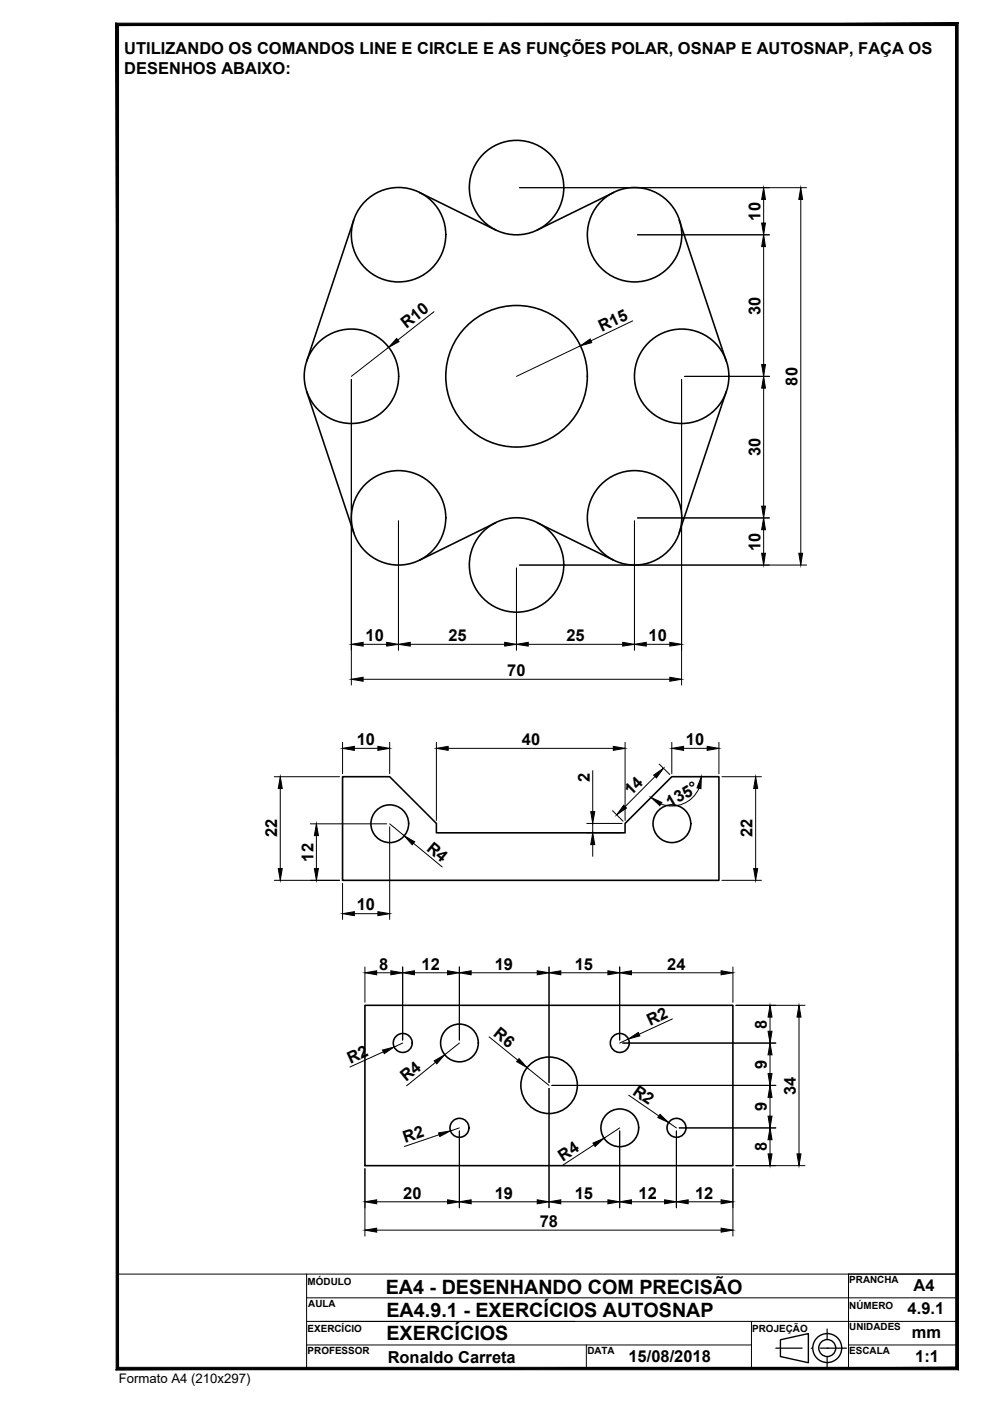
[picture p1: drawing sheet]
<svg xmlns="http://www.w3.org/2000/svg" width="210mm" height="297mm" viewBox="0 0 210 297" stroke-linecap="round" stroke-linejoin="round" font-family="sans-serif">
<!-- layer: contorno -->
<g fill="none" stroke="#000" stroke-width=".34">
<path d="M75 46.7l-10 29.9M88.9 40.8l16.2 8M130.1 40.8l-16.2 8M144 46.7l10 29.9M65 83l10 29.9M154 83l-10 29.9M105.1 110.8l-16.2 8M113.9 110.8l16.2 8M72.6 164.7h10l9.9 9.9v2h40v-2l9.9-9.9h10v21.9h-79.8zM77.4 213.1h78v34h-78z"/>
<circle cx="109.5" cy="39.8" r="10"/>
<circle cx="84.5" cy="49.8" r="10"/>
<circle cx="134.5" cy="49.8" r="10"/>
<circle cx="74.5" cy="79.8" r="10"/>
<circle cx="109.5" cy="79.8" r="15"/>
<circle cx="144.5" cy="79.8" r="10"/>
<circle cx="84.5" cy="109.8" r="10"/>
<circle cx="109.5" cy="119.8" r="10"/>
<circle cx="134.5" cy="109.8" r="10"/>
<circle cx="82.6" cy="174.6" r="4"/>
<circle cx="142.5" cy="174.6" r="4"/>
<circle cx="85.4" cy="221.1" r="2.01"/>
<circle cx="97.4" cy="221.1" r="4"/>
<circle cx="97.4" cy="239.1" r="2.01"/>
<circle cx="116.4" cy="230.1" r="6"/>
<circle cx="131.4" cy="239.1" r="4"/>
<circle cx="131.4" cy="221.1" r="2.01"/>
<circle cx="143.4" cy="239.1" r="2.01"/>
</g>
<!-- layer: Cotas -->
<g fill="none" stroke="#000" stroke-width=".21">
<path d="M110.1 39.8h60.9M135.2 49.8h27.9M161.9 42.3v5M161.9 52.3v25M169.8 42.3v75M82.4 73.7l-7.9 6.1M92 66.1l-7.6 6M123 73.3l-13.5 6.5M134.1 68l-8.8 4.3M145.1 79.8h18M74.5 80.4v64.8M144.5 80.4v64.8"/>
<path d="M161.9 82.3v25M84.5 110.4v27.4M110.1 119.8h60.9M134.5 110.4v27.4M135.2 109.8h27.9M161.9 112.3v5M77 136.6h5M87 136.6h20M109.5 120.4v17.4M112 136.6h20M137 136.6h5M72.6 157.4v6.6"/>
<path d="M75.1 158.7h5M77 144h65M82.6 157.4v6.6M92.5 157.4v16.5M95 158.7h35M132.5 157.4v16.5M142.4 157.4v6.6M144.9 158.7h5M152.4 157.4v6.6M58.2 164.7h13.8M59.4 167.2v17M65.8 174.7h16.2"/>
<path d="M67.1 177.2v7M82.6 175.3v19.6M82.6 174.7l3.1 2.5M87.7 178.8l6.1 5M124.4 174.6h7.5M124.4 176.6h7.5M125.7 163.4v8.7M125.7 174.6v2M125.7 179.1v2.5M129.9 171.9l2.2 2.2M138.9 164.6l-6.4 6.4M139.8 162l2.2 2.2"/>
<path d="M148.2 167.1a6.2 6.2 0 0 1-8.1 3.3M153.1 164.7h8.3M160.2 167.2v17M58.2 186.6h13.8M72.6 187.3v7.6M75.1 193.7h5M153.1 186.6h8.3M77.4 205v7.5M79.9 206.2h3M85.4 205v15.5M87.9 206.2h7M97.4 205v15.5"/>
<path d="M99.9 206.2h14M103.7 219.8l6.1 5M116.4 205v24.5M118.9 206.2h10M131.4 205v15.5M133.9 206.2h19M142.6 216l-7.1 3.3M155.4 205v7.5M156 213.1h14.7M163.3 215.6v3.1M169.4 215.6v29M81.3 223l-7.1 3.2"/>
<path d="M85.4 221.1l-1.8 .9M92.3 225.3l-6.1 4.9M97.4 239.8v16.3M97.4 239.1l-1.9 .7M97.4 221.1l-3.1 2.5M111.7 226.4l4.7 3.7M116.4 230.8v25.3M117 230.1h47.5M131.4 239.8v16.3M131.4 239.1l-3.4 2.2M132 221.1h32.5M133.2 220.3l-1.8 .8"/>
<path d="M133.3 232.2l6.4 4.4M141.8 238l1.6 1.1M143.4 239.8v16.3M144 239.1h20.5M163.3 223.6v4M163.3 232.7v3.9M77.4 247.8v14.3M79.9 254.8h15M93.1 240.6l-7.3 2.5M99.9 254.8h14M118.9 254.8h10M126 242.7l-6.6 4.3"/>
<path d="M133.9 254.8h7M145.9 254.8h7M155.4 247.8v14.3M156 247.1h14.7M163.3 241.6v3M79.9 260.8h73"/>
</g>
<g fill="#000" stroke="#000" stroke-width=".21">
<path d="M161.9 49.8l.4 2.5h-.8zM161.5 47.3h.8l-.4 2.5zM161.9 39.8l.4 2.5h-.8zM169.8 39.8l.4 2.5h-.8zM84.1 71.8l.5 .6-2.2 1.3zM123 73.3l2.1-1.4 .4 .7zM161.5 77.3h.8l-.4 2.5zM161.9 79.8l.4 2.5h-.8zM161.5 107.3h.8l-.4 2.5zM161.9 109.8l.4 2.5h-.8zM161.5 117.3h.8l-.4 2.5zM169.4 117.3h.8l-.4 2.5z"/>
<path d="M74.5 136.6l2.5-.4v.8zM82 136.2l2.5 .4-2.5 .4zM84.5 136.6l2.5-.4v.8zM107 136.2l2.5 .4-2.5 .4zM109.5 136.6l2.5-.4v.8zM132 136.2l2.5 .4-2.5 .4zM134.5 136.6l2.5-.4v.8zM142 136.2l2.5 .4-2.5 .4zM72.6 158.7l2.5-.5v.9zM74.5 144l2.5-.4v.8zM80.1 158.2l2.5 .5-2.5 .4zM92.5 158.7l2.5-.5v.9z"/>
<path d="M130 158.2l2.5 .5-2.5 .4zM142 143.6l2.5 .4-2.5 .4zM142.4 158.7l2.5-.5v.9zM149.9 158.2l2.5 .5-2.5 .4zM59.4 164.7l.4 2.5h-.8zM67.1 174.7l.4 2.5h-.8zM85.7 177.2l2.2 1.3-.5 .6zM125.7 176.6l.4 2.5h-.8zM125.3 172.1h.8l-.4 2.5zM132.2 170.7l.6 .6-2 1.5zM138.6 164.3l2.1-1.4-1.5 2zM138 169.1l2.3 1-.4 .7z"/>
<path d="M148.7 164.7l-.1 2.5-.8-.2zM160.2 164.7l.4 2.5h-.8zM59 184.2h.8l-.4 2.4zM66.7 184.2h.8l-.4 2.4zM72.6 193.7l2.5-.4v.8zM80.1 193.3l2.5 .4-2.5 .4zM159.8 184.2h.8l-.4 2.4zM77.4 206.2l2.5-.4v.9zM82.9 205.8l2.5 .4-2.5 .5zM85.4 206.2l2.5-.4v.9zM94.9 205.8l2.5 .4-2.5 .5zM97.4 206.2l2.5-.4v.9z"/>
<path d="M113.9 205.8l2.5 .4-2.5 .5zM116.4 206.2l2.5-.4v.9zM128.9 205.8l2.5 .4-2.5 .5zM131.4 206.2l2.5-.4v.9zM133.2 220.3l2.1-1.4 .4 .7zM152.9 205.8l2.5 .4-2.5 .5zM162.8 218.7h.9l-.4 2.4zM163.3 213.1l.4 2.5h-.9zM169.4 213.1l.4 2.5h-.8zM81.1 222.6l2.5-.6-2.1 1.4zM92.1 224.9l2.2-1.3-1.7 2zM110.1 224.5l1.6 1.9-2.2-1.3z"/>
<path d="M139.9 236.3l1.9 1.7-2.3-1.1zM162.8 236.6h.9l-.4 2.5zM163.3 230.1l.4 2.6h-.9zM162.8 227.6h.9l-.4 2.5zM163.3 221.1l.4 2.5h-.9zM77.4 254.8l2.5-.4v.8zM93 240.2l2.5-.4-2.3 1.2zM94.9 254.4l2.5 .4-2.5 .4zM97.4 254.8l2.5-.4v.8zM113.9 254.4l2.5 .4-2.5 .4zM116.4 254.8l2.5-.4v.8zM125.7 242.4l2.3-1.1-1.8 1.8z"/>
<path d="M128.9 254.4l2.5 .4-2.5 .4zM131.4 254.8l2.5-.4v.8zM140.9 254.4l2.5 .4-2.5 .4zM143.4 254.8l2.5-.4v.8zM152.9 254.4l2.5 .4-2.5 .4zM162.8 244.6h.9l-.4 2.5zM163.3 239.1l.4 2.5h-.9zM169 244.6h.8l-.4 2.5zM77.4 260.8l2.5-.4v.8zM152.9 260.4l2.5 .4-2.5 .4z"/>
</g>
<!-- layer: Formato -->
<path d="M202.6 5.4v284.5l.5 .5zM203.1 4.9v285.5l-.5-285zM25.1 5.4h177.5l.5-.5zM24.6 4.9h178.5l-178 .5zM24.6 4.9l.5 285v-284.5zM24.6 4.9l.5 285-.5 .5zM24.6 290.4l178-.5h-177.5zM24.6 290.4l178-.5 .5 .5z" fill="#000" stroke="#000" stroke-width=".21"/>
<!-- layer: Texto -->
<g fill="none" stroke="#000" stroke-width=".3">
<path d="M165.5 284.1l5.9-1.4v6.2l-5.9-1.3z"/>
<circle cx="175.4" cy="285.8" r="3.1"/>
<circle cx="175.4" cy="285.8" r="1.8"/>
</g>
<path d="M164.5 285.8h5.6M172 285.8h.1M173.9 285.8h5.6M175.4 285.8h.1M175.4 281.8v2.1M175.4 287.7v2.2" fill="none" stroke="#000" stroke-width=".25"/>
<!-- layer: Formato -->
<path d="M24.9 270.1h178v20.1h-178zM65 270.1v20.1M65 275.2h137.9M202.9 270.1h-23v20.1M65 280.2h137.9M65 285.2h94.3M124.3 285.2v5M159.3 280.2v10M179.9 285.2h23" fill="none" stroke="#000" stroke-width=".21"/>
<g font-size="4.2">
<text x="81.8" y="274.4">EA4 - DESENHANDO COM PRECISÃO</text>
<text x="81.9" y="279.1">EA4.9.1 - EXERCÍCIOS AUTOSNAP</text>
<text x="81.9" y="284.1">EXERCÍCIOS</text>
</g>
<g font-size="3.5">
<text x="26.4" y="11.4">UTILIZANDO OS COMANDOS LINE E CIRCLE E AS FUNÇÕES POLAR, OSNAP E AUTOSNAP, FAÇA OS</text>
<text x="26.4" y="15.7">DESENHOS ABAIXO:</text>
<text x="161.2" y="46.8" transform="rotate(-90 161.2 46.8)">10</text>
<text x="86.2" y="69.8" transform="rotate(-38 86.2 69.8)">R10</text>
<text x="127.6" y="70.4" transform="rotate(-25 127.6 70.4)">R15</text>
<text x="161.2" y="66.7" transform="rotate(-90 161.2 66.7)">30</text>
<text x="169.1" y="81.7" transform="rotate(-90 169.1 81.7)">80</text>
<text x="161.2" y="96.7" transform="rotate(-90 161.2 96.7)">30</text>
<text x="161.2" y="116.8" transform="rotate(-90 161.2 116.8)">10</text>
<text x="77.5" y="135.9">10</text>
<text x="95.1" y="135.9">25</text>
<text x="120.1" y="135.9">25</text>
<text x="137.5" y="135.9">10</text>
<text x="107.6" y="143.3">70</text>
<text x="75.6" y="158">10</text>
<text x="110.6" y="158">40</text>
<text x="145.4" y="158">10</text>
<text x="125" y="165.8" transform="rotate(-90 125 165.8)">2</text>
<text x="133.8" y="168.8" transform="rotate(-45 133.8 168.8)">14</text>
<text x="142.1" y="171.3" transform="rotate(-30 142.1 171.3)">135°</text>
<text x="58.8" y="177.5" transform="rotate(-90 58.8 177.5)">22</text>
<text x="159.6" y="177.5" transform="rotate(-90 159.6 177.5)">22</text>
<text x="66.4" y="182.7" transform="rotate(-90 66.4 182.7)">12</text>
<text x="90.3" y="180.1" transform="rotate(40 90.3 180.1)">R4</text>
<text x="75.6" y="193">10</text>
<text x="80.4" y="205.6">8</text>
<text x="89.4" y="205.6">12</text>
<text x="104.9" y="205.6">19</text>
<text x="121.9" y="205.6">15</text>
<text x="141.5" y="205.6">24</text>
<text x="104.4" y="219.5" transform="rotate(39 104.4 219.5)">R6</text>
<text x="137.8" y="217.5" transform="rotate(-25 137.8 217.5)">R2</text>
<text x="162.6" y="218.1" transform="rotate(-90 162.6 218.1)">8</text>
<text x="74.3" y="225.5" transform="rotate(-25 74.3 225.5)">R2</text>
<text x="162.6" y="226.6" transform="rotate(-90 162.6 226.6)">9</text>
<text x="86.1" y="229.5" transform="rotate(-39 86.1 229.5)">R4</text>
<text x="133.9" y="231.9" transform="rotate(35 133.9 231.9)">R2</text>
<text x="168.7" y="232.1" transform="rotate(-90 168.7 232.1)">34</text>
<text x="162.6" y="235.6" transform="rotate(-90 162.6 235.6)">9</text>
<text x="85.9" y="242.4" transform="rotate(-18 85.9 242.4)">R2</text>
<text x="162.6" y="244.1" transform="rotate(-90 162.6 244.1)">8</text>
<text x="119.3" y="246.3" transform="rotate(-33 119.3 246.3)">R4</text>
<text x="85.5" y="254.1">20</text>
<text x="104.9" y="254.1">19</text>
<text x="121.9" y="254.1">15</text>
<text x="135.4" y="254.2">12</text>
<text x="147.4" y="254.2">12</text>
<text x="114.5" y="260.1">78</text>
<text x="193.7" y="273.8">A4</text>
<text x="192.4" y="278.7">4.9.1</text>
<text x="193.3" y="283.8">mm</text>
<text x="82.2" y="289">Ronaldo Carreta</text>
<text x="133.3" y="288.8">15/08/2018</text>
<text x="194" y="288.8">1:1</text>
</g>
<text font-size="2.8" x="25.2" y="293.3">Formato A4 (210x297)</text>
<g font-size="2.1">
<text x="65.2" y="272.5">MÓDULO</text>
<text x="180.1" y="272.1">PRANCHA</text>
<text x="65.3" y="277.1">AULA</text>
<text x="180.1" y="277.5">NÚMERO</text>
<text x="65.2" y="287.1">PROFESSOR</text>
<text x="65.2" y="282.4">EXERCÍCIO</text>
<text x="124.5" y="287.1">DATA</text>
<text x="159.5" y="282.4">PROJEÇÃO</text>
<text x="180.1" y="287.1">ESCALA</text>
<text x="180.1" y="282.1">UNIDADES</text>
</g>
</svg>
